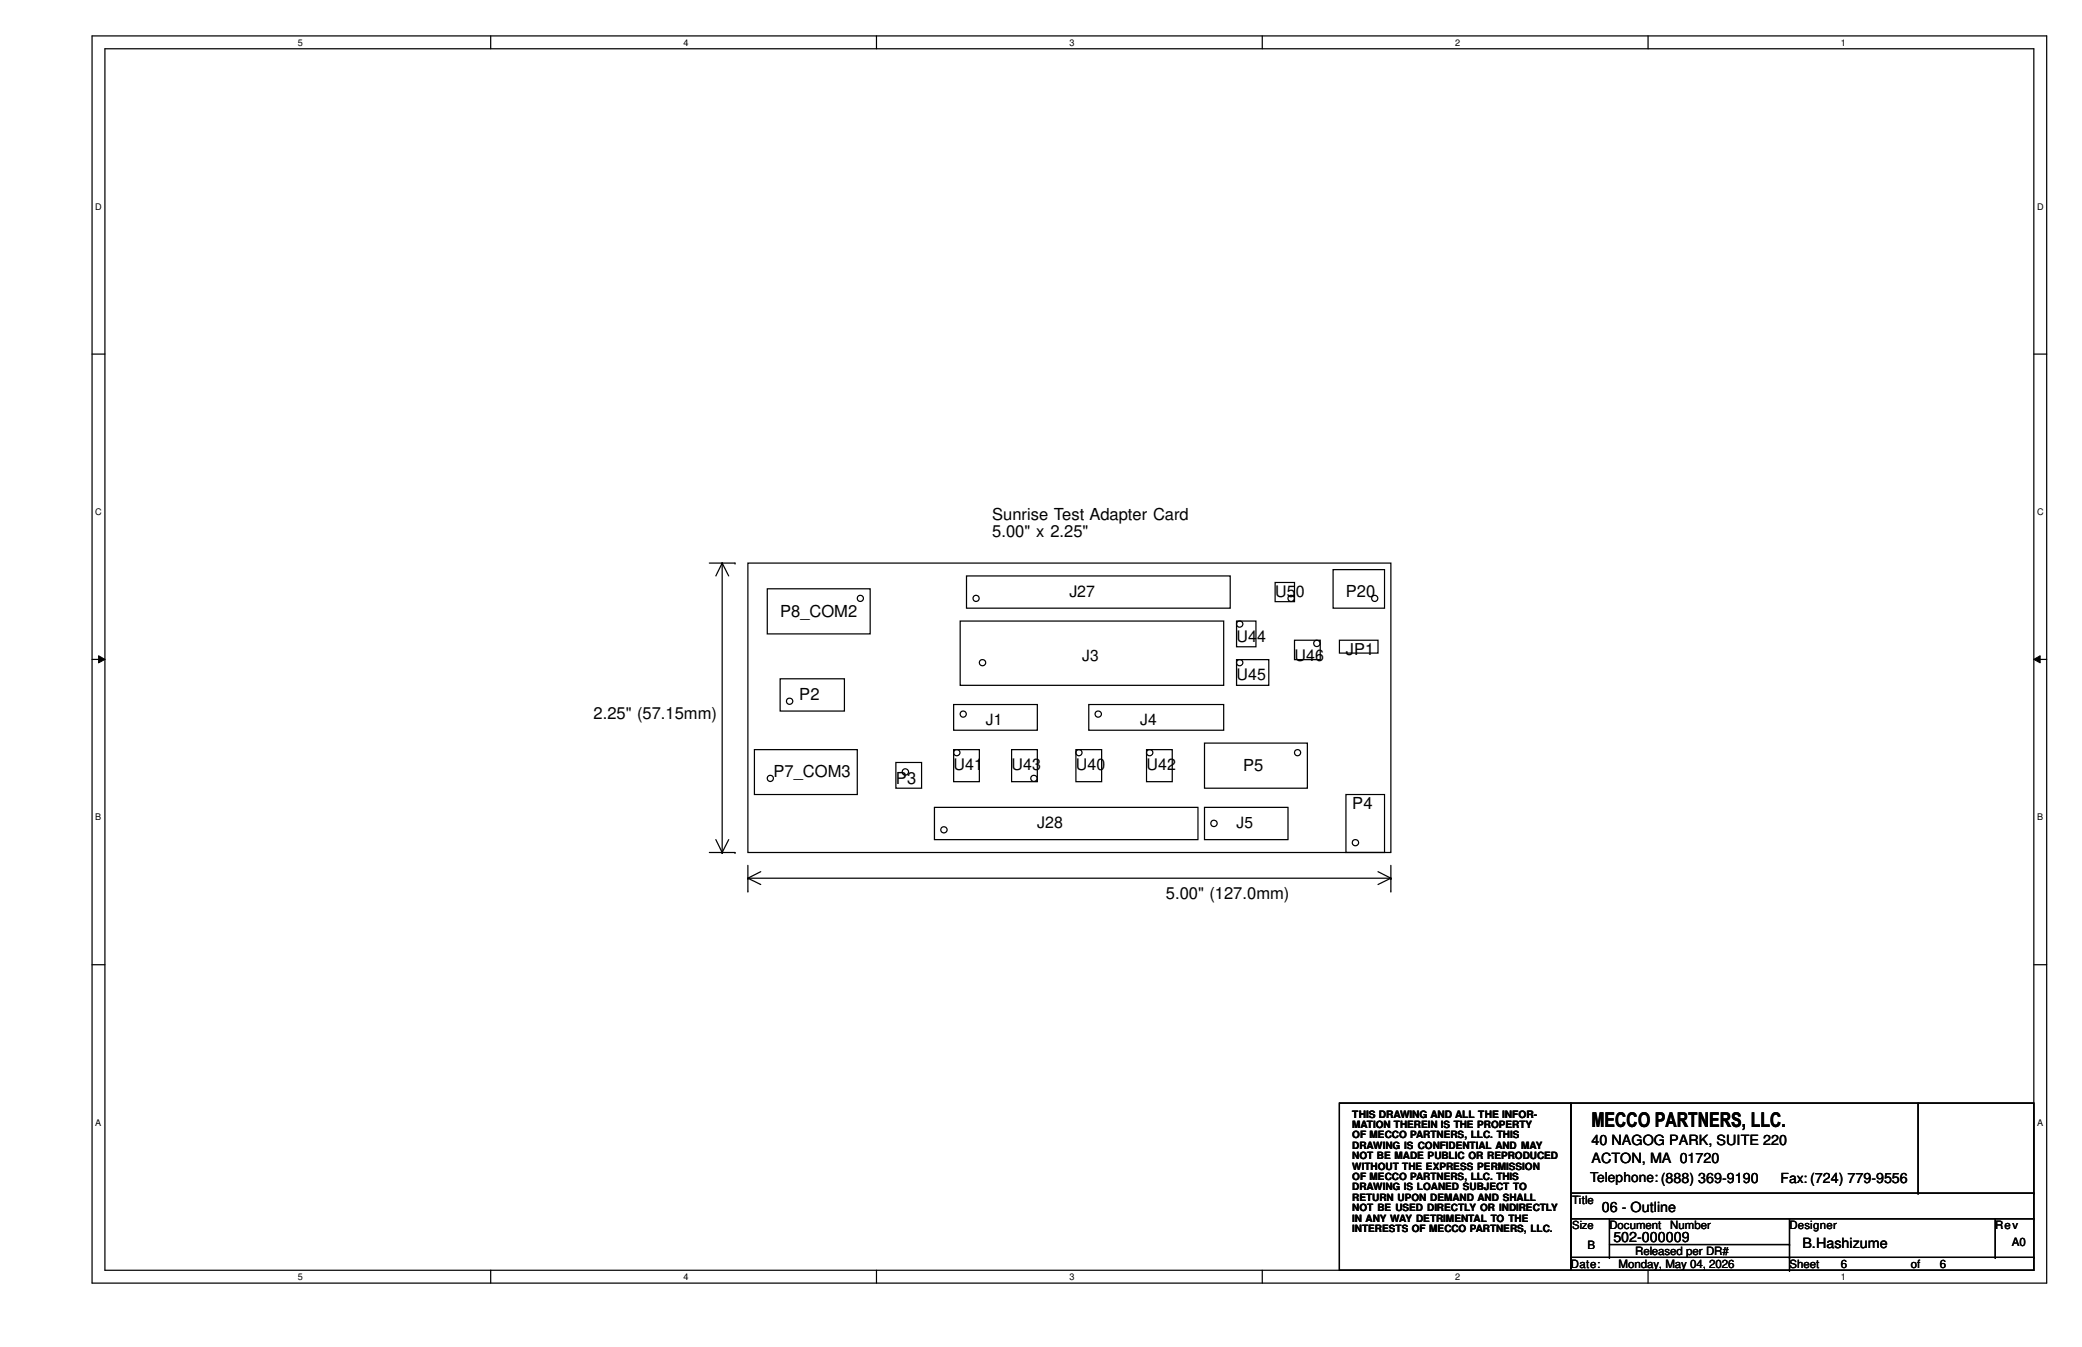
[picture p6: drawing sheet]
<svg xmlns="http://www.w3.org/2000/svg" width="432mm" height="279mm" viewBox="0 0 432 279" stroke-linecap="round" stroke-linejoin="round" font-family="sans-serif">
<path d="M19.1 7.5h405.4v258.6h-405.4zM21.8 10.1h400v253.4h-400z" fill="none" stroke="#000" stroke-width=".25"/>
<g fill="#fff">
<path d="M61.8 7.7h1v2.2h-1z"/>
<path d="M61.8 263.8h1v2.1h-1z"/>
</g>
<path d="M101.8 7.5v2.6M101.8 263.5v2.6" fill="none" stroke="#000" stroke-width=".25"/>
<g fill="#fff">
<path d="M141.8 7.7h1v2.2h-1z"/>
<path d="M141.8 263.8h1v2.1h-1z"/>
</g>
<path d="M181.8 7.5v2.6M181.8 263.5v2.6" fill="none" stroke="#000" stroke-width=".25"/>
<g fill="#fff">
<path d="M221.8 7.7h1v2.2h-1z"/>
<path d="M221.8 263.8h1v2.1h-1z"/>
</g>
<path d="M261.8 7.5v2.6M261.8 263.5v2.6" fill="none" stroke="#000" stroke-width=".25"/>
<g fill="#fff">
<path d="M301.8 7.7h1v2.2h-1z"/>
<path d="M301.8 263.8h1v2.1h-1z"/>
</g>
<path d="M341.8 7.5v2.6M341.8 263.5v2.6" fill="none" stroke="#000" stroke-width=".25"/>
<g fill="#fff">
<path d="M381.8 7.7h1v2.2h-1z"/>
<path d="M381.8 263.8h1v2.1h-1z"/>
<path d="M19.8 41.8h1.3v2.1h-1.3z"/>
<path d="M422.5 41.8h1.3v2.1h-1.3z"/>
<path d="M19.8 105.1h1.3v2.1h-1.3z"/>
<path d="M422.5 105.1h1.3v2.1h-1.3z"/>
</g>
<path d="M19.1 73.4h2.7M421.8 73.4h2.7" fill="none" stroke="#000" stroke-width=".25"/>
<g fill="#fff">
<path d="M19.8 168.4h1.2v2.2h-1.2z"/>
<path d="M422.5 168.4h1.2v2.2h-1.2z"/>
</g>
<path d="M19.1 136.8h2.7M421.8 136.8h2.7" fill="none" stroke="#000" stroke-width=".25"/>
<path d="M20.4 136l1.4 .8-1.4 .7zM421.8 136.8l1.3-.8v1.5z" fill="#000"/>
<path d="M20.4 136l1.4 .8-1.4 .7zM421.8 136.8l1.3-.8v1.5z" fill="none" stroke="#000" stroke-width=".21"/>
<g fill="#fff">
<path d="M19.8 231.8h1.2v2.1h-1.2z"/>
<path d="M422.5 231.8h1.2v2.1h-1.2z"/>
</g>
<g fill="none" stroke="#000" stroke-width=".25">
<path d="M147.1 116.8h5.3M149.8 116.8h.1M149.8 116.8v60M149.8 116.8l-1.3 2.7M149.8 116.8l1.3 2.7M152.4 116.8h.1M155.1 116.8h133.4v60h-133.4zM200.4 119.5h54.7v6.7h-54.7zM276.5 118.2h10.6v8h-10.6zM159.1 122.1h21.4v9.4h-21.4zM199.1 128.8h54.7v13.4h-54.7zM256.5 128.8h4v5.4h-4z"/>
<path d="M256.5 136.8h6.6v5.4h-6.6zM264.5 120.8h4v4h-4zM268.5 132.8h5.3v4h-5.3zM277.8 132.8h8v2.7h-8zM156.5 155.5h21.3v9.3h-21.3zM161.8 140.8h13.3v6.7h-13.3zM185.8 158.2h5.3v5.3h-5.3zM197.8 146.1h17.3v5.4h-17.3zM197.8 155.5h5.3v6.6h-5.3zM209.8 155.5h5.3v6.6h-5.3zM223.1 155.5h5.4v6.6h-5.4zM225.8 146.1h28v5.4h-28z"/>
<path d="M237.8 155.5h5.3v6.6h-5.3zM249.8 154.1h21.3v9.4h-21.3zM147.1 176.8h5.3M148.5 174.2l1.3 2.6M149.8 176.8h.1M151.1 174.2l-1.3 2.6M152.4 176.8h.1M155.1 179.5v5.3M193.8 167.5h54.7v6.7h-54.7zM249.8 167.5h17.3v6.7h-17.3zM279.1 164.8h8v12h-8zM288.5 179.5v5.3"/>
<path d="M155.1 184.8h.1M155.1 182.2h.1M155.1 182.2h133.4M155.1 182.2l2.7 1.3M157.8 180.8l-2.7 1.4M285.8 180.8l2.7 1.4M288.5 184.8h.1M288.5 182.2h.1M288.5 182.2l-2.7 1.3M19.1 200.1h2.7M421.8 200.1h2.7M277.8 228.8h48v34.7h-48z"/>
<path d="M325.8 228.8h96v34.7h-96zM397.8 228.8v18.7M325.8 252.8h96M325.8 247.5h96M333.8 252.8v8M333.8 258.1h37.3M371.1 258.1h.1M371.1 252.8v10.7M397.8 247.5h.1M413.8 252.8v8M421.8 252.8h.1M421.8 247.5h.1"/>
<path d="M325.8 260.8h96M333.8 260.8h.1M371.1 260.8h.1M371.1 263.5h.1M413.8 260.8h.1M421.8 260.8h.1"/>
<circle cx="178.4" cy="124.1" r=".64"/>
<circle cx="202.4" cy="124.1" r=".64"/>
<circle cx="203.8" cy="137.5" r=".66"/>
<circle cx="257.1" cy="137.5" r=".66"/>
<circle cx="257.1" cy="129.5" r=".66"/>
<circle cx="267.8" cy="124.1" r=".66"/>
<circle cx="273.1" cy="133.5" r=".66"/>
<circle cx="285.1" cy="124.1" r=".64"/>
<circle cx="163.8" cy="145.5" r=".66"/>
<circle cx="198.4" cy="156.1" r=".66"/>
<circle cx="199.8" cy="148.1" r=".64"/>
<circle cx="223.8" cy="156.1" r=".64"/>
<circle cx="227.8" cy="148.1" r=".66"/>
<circle cx="238.4" cy="156.1" r=".66"/>
<circle cx="269.1" cy="156.1" r=".64"/>
<circle cx="159.8" cy="161.5" r=".64"/>
<circle cx="187.8" cy="160.1" r=".66"/>
<circle cx="195.8" cy="172.1" r=".66"/>
<circle cx="214.4" cy="161.5" r=".66"/>
<circle cx="251.8" cy="170.8" r=".66"/>
<circle cx="281.1" cy="174.8" r=".66"/>
</g>
<text font-size="4.2" x="330.1" y="233.8">MECCO PARTNERS, LLC.</text>
<g font-size="3.4">
<text x="205.8" y="107.9">Sunrise Test Adapter Card</text>
<text x="205.8" y="111.5">5.00&quot; x 2.25&quot;</text>
<text x="279.1" y="123.9">P20</text>
<text x="161.8" y="127.9">P8_COM2</text>
<text x="279.1" y="135.8">JP1</text>
<text x="123.1" y="149.2">2.25&quot; (57.15mm)</text>
<text x="165.8" y="145.2">P2</text>
<text x="160.4" y="161.2">P7_COM3</text>
<text x="257.8" y="159.9">P5</text>
<text x="185.8" y="162.6">P3</text>
<text x="280.5" y="167.9">P4</text>
<text x="241.8" y="186.6">5.00&quot; (127.0mm)</text>
</g>
<g font-size="3.3">
<text x="221.8" y="123.8">J27</text>
<text x="264.5" y="123.8">U50</text>
<text x="256.5" y="133.1">U44</text>
<text x="268.5" y="137.1">U46</text>
<text x="256.5" y="141.1">U45</text>
<text x="197.8" y="159.8">U41</text>
<text x="209.8" y="159.8">U43</text>
<text x="223.1" y="159.8">U40</text>
<text x="237.8" y="159.8">U42</text>
<text x="215.1" y="171.8">J28</text>
</g>
<g font-size="3.2">
<text x="224.5" y="137">J3</text>
<text x="204.5" y="150.4">J1</text>
<text x="236.5" y="150.4">J4</text>
<text x="256.5" y="171.7">J5</text>
</g>
<g font-size="2.9">
<text x="330.1" y="237.6">40 NAGOG PARK, SUITE 220</text>
<text x="330.1" y="241.3">ACTON, MA 01720</text>
<text x="369.3" y="245.3">Fax: (724) 779-9556</text>
<text x="332.2" y="251.5">06 - Outline</text>
<text x="334.6" y="257.6">502-000009</text>
<text x="373.8" y="258.9">B.Hashizume</text>
</g>
<text font-size="2.8" x="329.8" y="245.2">Telephone: (888) 369-9190</text>
<g font-size="2.4">
<text x="326.1" y="249.7">Title</text>
<text x="333.8" y="255">Document</text>
<text x="346.4" y="255">Number</text>
<text x="371.1" y="255">Designer</text>
<text x="413.8" y="255">Rev</text>
<text x="325.8" y="263">Date:</text>
<text x="329.3" y="259">B</text>
<text x="335.7" y="263">Monday, May 04, 2026</text>
<text x="339.1" y="260.3">Released per DR#</text>
<text x="371.1" y="263">Sheet</text>
<text x="381.8" y="263">6</text>
<text x="396.3" y="263">of</text>
<text x="402.3" y="263">6</text>
<text x="417.3" y="258.5">A0</text>
</g>
<text font-size="2.3" x="326.1" y="255">Size</text>
<g font-size="2.1">
<text x="280.5" y="231.9">THIS DRAWING AND ALL THE INFOR-</text>
<text x="280.5" y="234">MATION THEREIN IS THE PROPERTY</text>
<text x="280.5" y="236.1">OF MECCO PARTNERS, LLC. THIS</text>
<text x="280.5" y="238.3">DRAWING IS CONFIDENTIAL AND MAY</text>
<text x="280.5" y="240.5">NOT BE MADE PUBLIC OR REPRODUCED</text>
<text x="280.5" y="242.6">WITHOUT THE EXPRESS PERMISSION</text>
<text x="280.5" y="244.8">OF MECCO PARTNERS, LLC. THIS</text>
<text x="280.5" y="246.9">DRAWING IS LOANED SUBJECT TO</text>
<text x="280.5" y="249.1">RETURN UPON DEMAND AND SHALL</text>
<text x="280.5" y="251.2">NOT BE USED DIRECTLY OR INDIRECTLY</text>
<text x="280.5" y="253.4">IN ANY WAY DETRIMENTAL TO THE</text>
<text x="280.5" y="255.6">INTERESTS OF MECCO PARTNERS, LLC.</text>
</g>
<g font-size="1.9">
<text x="61.8" y="9.4">5</text>
<text x="141.8" y="9.4">4</text>
<text x="221.8" y="9.4">3</text>
<text x="301.8" y="9.4">2</text>
<text x="381.8" y="9.4">1</text>
<text x="19.8" y="43.5">D</text>
<text x="422.5" y="43.5">D</text>
<text x="19.8" y="106.8">C</text>
<text x="422.5" y="106.8">C</text>
<text x="19.8" y="170.1">B</text>
<text x="422.5" y="170.1">B</text>
<text x="19.8" y="233.5">A</text>
<text x="422.5" y="233.5">A</text>
<text x="61.8" y="265.5">5</text>
<text x="141.8" y="265.5">4</text>
<text x="221.8" y="265.5">3</text>
<text x="301.8" y="265.5">2</text>
<text x="381.8" y="265.5">1</text>
</g>
</svg>
